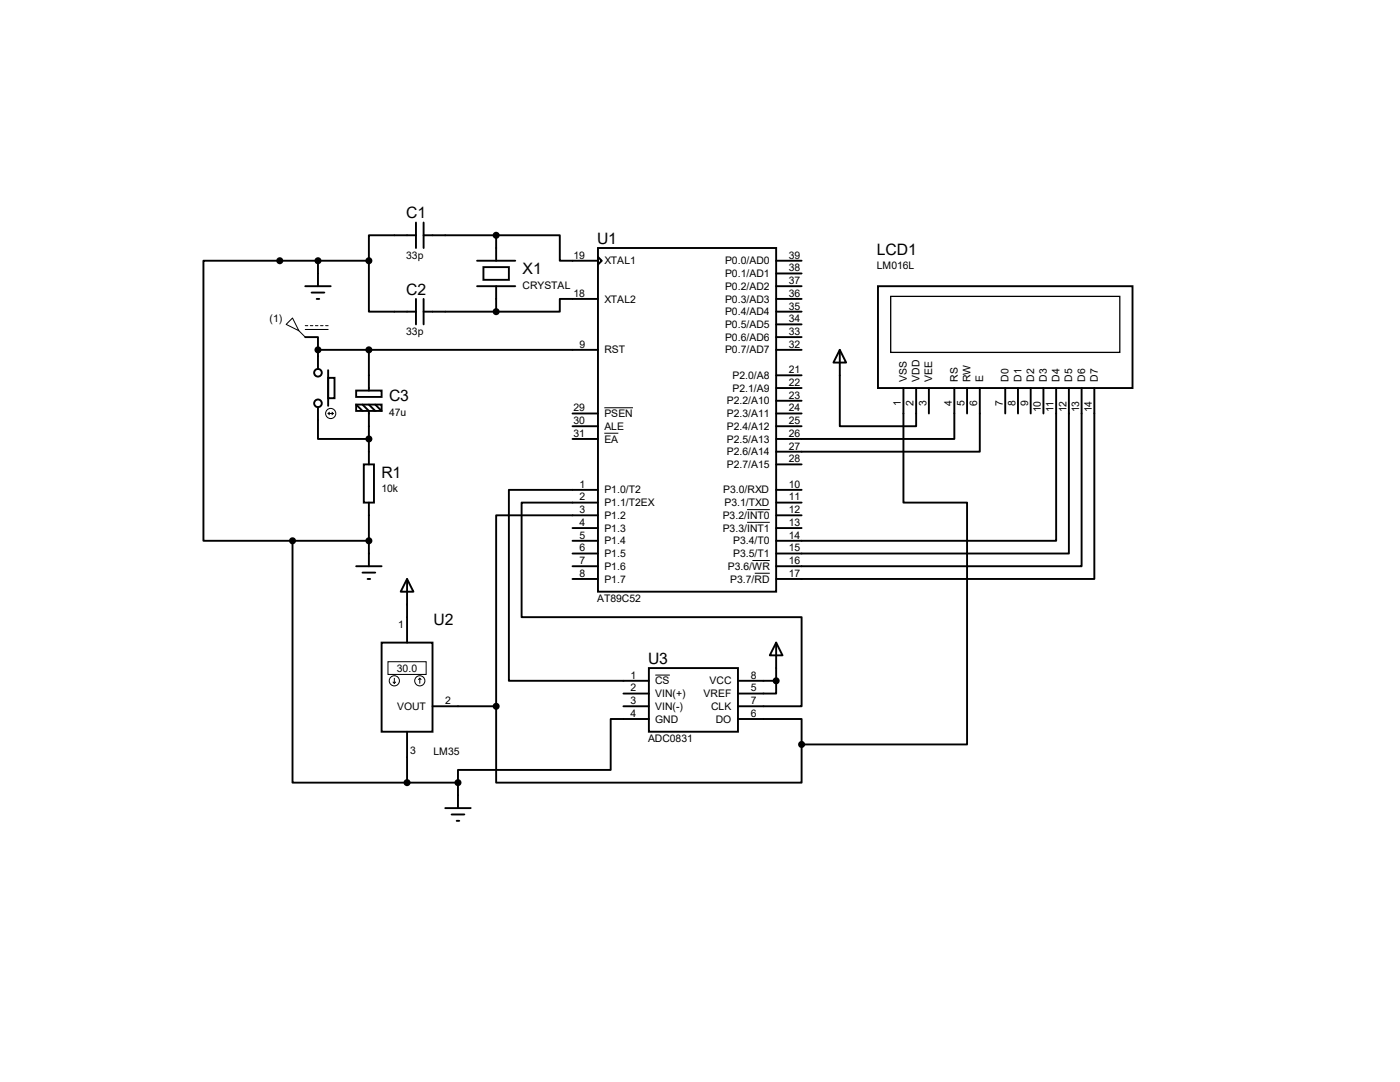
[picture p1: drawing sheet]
<svg xmlns="http://www.w3.org/2000/svg" width="279mm" height="216mm" viewBox="0 0 279 216" stroke-linecap="round" stroke-linejoin="round" font-family="sans-serif">
<g fill="none" stroke="#000" stroke-width=".38">
<path d="M60.9 57.1h5.1M62.2 58.4h2.5M63.2 59.6h.5M63.5 52v5.1M73.6 52v10.2h9.4M73.6 52h-33v55.9h17.8M83 46.9h-9.4v5.1M83 44.4v5.1M83 59.6v5.1M84.5 46.9h14.5M84.5 44.4v5.1M84.5 59.6v5.1"/>
<path d="M95.2 52h7.6M95.2 57.1h7.6M96.5 53.3h5.1v2.5h-5.1zM99 46.9h12.7v5.1h7.6M99 46.9v5.1M99 57.1v5.1M119.3 49.5h35.6v68.6h-35.6zM119.3 51.3l.8 .7-.8 .8zM119.3 59.6h-7.6v2.6h-12.7M154.9 52h5.1M154.9 59.6h5.1M154.9 54.6h5.1"/>
<path d="M154.9 57.1h5.1M175.2 57.1h50.8v20.3h-50.8zM60.9 67.3h2.6v2.5M63.5 69.8h55.8M63.5 69.8v3.8M65.5 75.4h1.3v4.1h-1.3zM65.5 73.9v7.1M71.1 77.9h5.1v1.3h-5.1zM73.6 69.8v8.1M84.5 62.2h14.5M154.9 62.2h5.1M154.9 69.8h5.1"/>
<path d="M154.9 64.7h5.1M154.9 67.3h5.1M154.9 74.9h5.1M154.9 77.4h5.1M154.9 80h5.1M167.6 69.8l1.3 2.5h-2.6zM167.6 69.8v15.2h15.2v-7.6M180.3 77.4v22.9h12.7v48.2h-33M185.4 77.4v5.1M190.5 77.4v10.2h-35.6M193 77.4v5.1M195.5 77.4v12.7h-40.6"/>
<path d="M200.6 77.4v5.1M203.2 77.4v5.1M205.7 77.4v5.1M208.2 77.4v5.1M210.8 77.4v30.5h-55.9M213.3 77.4v33h-58.4M215.9 77.4v35.6h-61M218.4 77.4v38.1h-63.5M63.5 81.2v6.4h10.1M71.1 80.7h5.1v1.3h-5.1zM71.1 80.7l1.2 1.3M72.3 80.7l1.3 1.3v10.7"/>
<path d="M72.6 92.7h2v7.6h-2zM73.6 80.7l1.3 1.3M74.9 80.7l1.3 1.3M114.3 85h5M114.3 87.6h5M114.3 82.5h5M119.3 97.7h-17.7v38.1h27.9M154.9 85h5.1M154.9 82.5h5.1M154.9 97.7h5.1M154.9 92.7h5.1M58.4 107.9v48.3h22.8"/>
<path d="M58.4 107.9h15.2M71.1 113h5.1M72.3 114.3h2.6M73.4 115.5h.5M73.6 100.3v12.7M81.2 115.5l1.3 2.6h-2.5zM81.2 115.5v12.7M114.3 107.9h5M114.3 105.4h5M114.3 110.4h5M114.3 113h5M114.3 115.5h5"/>
<path d="M119.3 100.3h-15.2v22.8h55.9v17.8h-12.7M119.3 102.8h-20.3v38.1M154.9 100.3h5.1M154.9 102.8h5.1M154.9 105.4h5.1M76.2 128.2h10.1v17.8h-10.1zM124.4 138.4h5.1M129.5 133.3h17.8v12.7h-17.8zM147.3 135.8h7.6M154.9 128.2l1.3 2.6h-2.6zM154.9 135.8v2.6h-7.6M154.9 128.2v7.6"/>
<path d="M81.2 146v10.2M81.2 156.2h10.2M86.3 140.9h12.7M91.4 156.2v5M99 140.9v15.3h61v-7.7M124.4 140.9h5.1M129.5 143.5h-7.6v10.1h-30.5v2.6M147.3 143.5h12.7v5M88.9 161.2h5M90.1 162.5h2.6M91.1 163.8h.6"/>
<circle cx="63.5" cy="74.4" r=".76"/>
<circle cx="63.5" cy="80.5" r=".76"/>
</g>
<g fill="none" stroke="#000" stroke-width=".2">
<path d="M57.1 64.7l1.3-1.2 1.2 2.5zM59.6 66l1.3 1.3M60.9 65h.5M60.9 65.7h4.6M61.9 65h.5M62.9 65h.6M64 65h.5M65 65h.5M65.5 82.5h1M65.5 82.5l.2 .3M65.7 82.3l-.2 .2M66.3 82.3l.2 .2"/>
<path d="M66.5 82.5l-.2 .3M120.6 86.4h2.8M120.6 81.4h5.7M149.1 101.7h4.5M149.1 104.2h4.5M150.2 111.8h3.4M150.6 114.4h3M77.4 132h7.6v2.6h-7.6zM78.4 136.1l.3 .3M78.7 135.3v1.1M79 136.1l-.3 .3M83.8 135.3l-.3 .3"/>
<path d="M83.8 135.3l.2 .3M83.8 135.3v1.1M130.8 134.7h2.9"/>
<circle cx="66" cy="82.5" r="1.02"/>
<circle cx="78.7" cy="135.8" r="1.02"/>
<circle cx="83.8" cy="135.8" r="1.02"/>
</g>
<g fill="#000" stroke="#000" stroke-width=".38">
<circle cx="55.8" cy="52" r=".51"/>
<circle cx="63.5" cy="52" r=".51"/>
<circle cx="73.6" cy="52" r=".51"/>
<circle cx="99" cy="46.9" r=".51"/>
<circle cx="63.5" cy="69.8" r=".51"/>
<circle cx="73.6" cy="69.8" r=".51"/>
<circle cx="99" cy="62.2" r=".51"/>
<circle cx="73.6" cy="87.6" r=".51"/>
<circle cx="58.4" cy="107.9" r=".51"/>
<circle cx="73.6" cy="107.9" r=".51"/>
<circle cx="154.9" cy="135.8" r=".51"/>
<circle cx="81.2" cy="156.2" r=".51"/>
<circle cx="91.4" cy="156.2" r=".51"/>
<circle cx="99" cy="140.9" r=".51"/>
<circle cx="160" cy="148.5" r=".51"/>
</g>
<path d="M177.8 59.1h45.7v11.2h-45.7z" fill="none" stroke="#000" stroke-width=".25"/>
<g font-size="3.1">
<text x="81.1" y="43.6">C1</text>
<text x="119.2" y="48.6">U1</text>
<text x="175" y="50.9">LCD1</text>
<text x="81.1" y="58.8">C2</text>
<text x="104.3" y="54.7">X1</text>
<text x="77.6" y="80.1">C3</text>
<text x="76.1" y="95.3">R1</text>
<text x="86.5" y="124.8">U2</text>
<text x="129.3" y="132.4">U3</text>
</g>
<g font-size="2.1">
<text x="81.1" y="51.6">33p</text>
<text x="114.5" y="51.6">19</text>
<text x="120.6" y="52.7">XTAL1</text>
<text x="144.7" y="52.7">P0.0/AD0</text>
<text x="157.4" y="51.6">39</text>
<text x="175" y="53.8">LM016L</text>
<text x="104.3" y="57.6">CRYSTAL</text>
<text x="114.5" y="59.2">18</text>
<text x="144.7" y="55.3">P0.1/AD1</text>
<text x="144.7" y="57.8">P0.2/AD2</text>
<text x="157.4" y="54.1">38</text>
<text x="157.4" y="56.7">37</text>
<text x="157.4" y="59.2">36</text>
<text x="53.8" y="64.2">(1)</text>
<text x="120.6" y="60.4">XTAL2</text>
<text x="144.7" y="60.4">P0.3/AD3</text>
<text x="144.7" y="62.9">P0.4/AD4</text>
<text x="144.7" y="65.4">P0.5/AD5</text>
<text x="157.4" y="61.8">35</text>
<text x="157.4" y="64.3">34</text>
<text x="81.1" y="66.8">33p</text>
<text x="115.7" y="69.4">9</text>
<text x="120.6" y="70.5">RST</text>
<text x="144.7" y="68">P0.6/AD6</text>
<text x="144.7" y="70.5">P0.7/AD7</text>
<text x="157.4" y="66.8">33</text>
<text x="157.4" y="69.4">32</text>
<text x="146.2" y="75.6">P2.0/A8</text>
<text x="157.4" y="74.5">21</text>
<text x="157.4" y="77">22</text>
<text x="181" y="76.2" transform="rotate(-90 181 76.2)">VSS</text>
<text x="183.5" y="76.2" transform="rotate(-90 183.5 76.2)">VDD</text>
<text x="186.1" y="76.2" transform="rotate(-90 186.1 76.2)">VEE</text>
<text x="191.1" y="76.2" transform="rotate(-90 191.1 76.2)">RS</text>
<text x="193.7" y="76.2" transform="rotate(-90 193.7 76.2)">RW</text>
<text x="196.2" y="76.2" transform="rotate(-90 196.2 76.2)">E</text>
<text x="201.3" y="76.2" transform="rotate(-90 201.3 76.2)">D0</text>
<text x="203.8" y="76.2" transform="rotate(-90 203.8 76.2)">D1</text>
<text x="206.4" y="76.2" transform="rotate(-90 206.4 76.2)">D2</text>
<text x="208.9" y="76.2" transform="rotate(-90 208.9 76.2)">D3</text>
<text x="211.5" y="76.2" transform="rotate(-90 211.5 76.2)">D4</text>
<text x="214" y="76.2" transform="rotate(-90 214 76.2)">D5</text>
<text x="216.5" y="76.2" transform="rotate(-90 216.5 76.2)">D6</text>
<text x="219.1" y="76.2" transform="rotate(-90 219.1 76.2)">D7</text>
<text x="77.6" y="83">47u</text>
<text x="114.5" y="82.1">29</text>
<text x="120.6" y="83.2">PSEN</text>
<text x="145" y="80.7">P2.2/A10</text>
<text x="145" y="83.2">P2.3/A11</text>
<text x="146.2" y="78.1">P2.1/A9</text>
<text x="157.4" y="79.5">23</text>
<text x="157.4" y="82.1">24</text>
<text x="179.8" y="81.1" transform="rotate(-90 179.8 81.1)">1</text>
<text x="182.3" y="81.1" transform="rotate(-90 182.3 81.1)">2</text>
<text x="184.9" y="81.1" transform="rotate(-90 184.9 81.1)">3</text>
<text x="190" y="81.1" transform="rotate(-90 190 81.1)">4</text>
<text x="192.5" y="81.1" transform="rotate(-90 192.5 81.1)">5</text>
<text x="195" y="81.1" transform="rotate(-90 195 81.1)">6</text>
<text x="200.1" y="81.1" transform="rotate(-90 200.1 81.1)">7</text>
<text x="202.7" y="81.1" transform="rotate(-90 202.7 81.1)">8</text>
<text x="205.2" y="81.1" transform="rotate(-90 205.2 81.1)">9</text>
<text x="207.7" y="82.3" transform="rotate(-90 207.7 82.3)">10</text>
<text x="210.3" y="82.1" transform="rotate(-90 210.3 82.1)">11</text>
<text x="212.8" y="82.3" transform="rotate(-90 212.8 82.3)">12</text>
<text x="215.4" y="82.3" transform="rotate(-90 215.4 82.3)">13</text>
<text x="217.9" y="82.3" transform="rotate(-90 217.9 82.3)">14</text>
<text x="114.5" y="84.6">30</text>
<text x="114.5" y="87.2">31</text>
<text x="120.6" y="85.8">ALE</text>
<text x="120.6" y="88.3">EA</text>
<text x="145" y="85.8">P2.4/A12</text>
<text x="145" y="88.3">P2.5/A13</text>
<text x="157.4" y="84.6">25</text>
<text x="157.4" y="87.2">26</text>
<text x="157.4" y="89.7">27</text>
<text x="145" y="93.4">P2.7/A15</text>
<text x="145" y="90.8">P2.6/A14</text>
<text x="157.4" y="92.2">28</text>
<text x="76.1" y="98.2">10k</text>
<text x="115.7" y="97.3">1</text>
<text x="115.7" y="99.9">2</text>
<text x="120.6" y="98.5">P1.0/T2</text>
<text x="120.6" y="101">P1.1/T2EX</text>
<text x="144.3" y="98.5">P3.0/RXD</text>
<text x="144.6" y="101">P3.1/TXD</text>
<text x="157.4" y="97.3">10</text>
<text x="157.4" y="99.9">11</text>
<text x="115.7" y="102.4">3</text>
<text x="115.7" y="104.9">4</text>
<text x="115.7" y="107.5">5</text>
<text x="120.6" y="103.5">P1.2</text>
<text x="120.6" y="106.1">P1.3</text>
<text x="144.2" y="103.5">P3.2/INT0</text>
<text x="144.2" y="106.1">P3.3/INT1</text>
<text x="157.4" y="102.4">12</text>
<text x="157.4" y="104.9">13</text>
<text x="157.4" y="107.5">14</text>
<text x="115.7" y="110">6</text>
<text x="115.7" y="112.6">7</text>
<text x="120.6" y="108.6">P1.4</text>
<text x="120.6" y="111.2">P1.5</text>
<text x="120.6" y="113.7">P1.6</text>
<text x="145.2" y="113.7">P3.6/WR</text>
<text x="146.3" y="108.6">P3.4/T0</text>
<text x="146.3" y="111.2">P3.5/T1</text>
<text x="157.4" y="112.6">16</text>
<text x="157.4" y="110">15</text>
<text x="115.7" y="115.1">8</text>
<text x="120.6" y="116.2">P1.7</text>
<text x="145.7" y="116.2">P3.7/RD</text>
<text x="157.4" y="115.1">17</text>
<text x="79.5" y="125.3">1</text>
<text x="119.2" y="120.1">AT89C52</text>
<text x="79.2" y="134">30.0</text>
<text x="125.8" y="135.4">1</text>
<text x="125.8" y="138">2</text>
<text x="130.8" y="136.6">CS</text>
<text x="141.6" y="136.6">VCC</text>
<text x="149.8" y="135.4">8</text>
<text x="149.8" y="138">5</text>
<text x="79.2" y="141.6">VOUT</text>
<text x="88.9" y="140.5">2</text>
<text x="125.8" y="140.5">3</text>
<text x="125.8" y="143">4</text>
<text x="130.8" y="139.1">VIN(+)</text>
<text x="130.8" y="141.6">VIN(-)</text>
<text x="140.4" y="139.1">VREF</text>
<text x="141.9" y="141.6">CLK</text>
<text x="149.8" y="140.5">7</text>
<text x="149.8" y="143">6</text>
<text x="129.3" y="148.1">ADC0831</text>
<text x="130.8" y="144.2">GND</text>
<text x="142.9" y="144.2">DO</text>
<text x="81.9" y="150.5">3</text>
<text x="86.5" y="150.6">LM35</text>
</g>
</svg>
